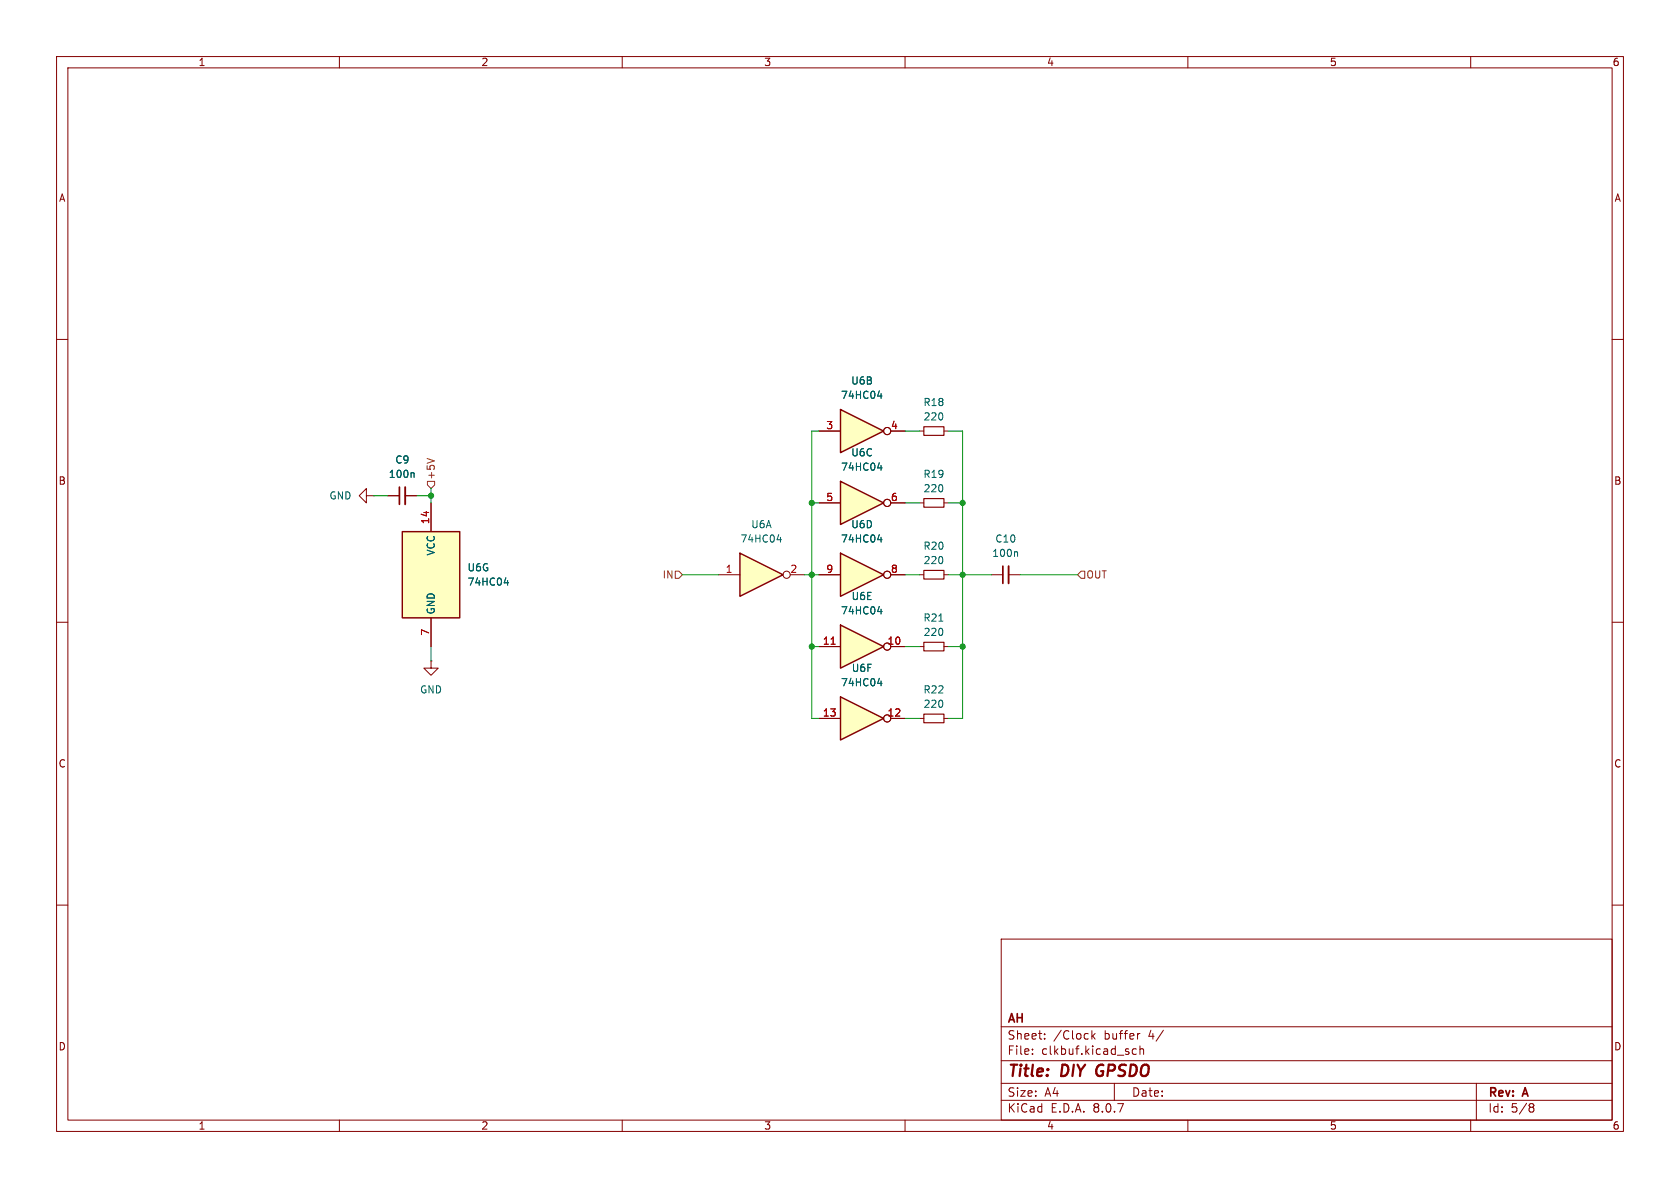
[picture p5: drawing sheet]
<svg xmlns="http://www.w3.org/2000/svg" width="297mm" height="210mm" viewBox="0 0 297 210" stroke-linecap="round" stroke-linejoin="round" font-family="sans-serif">
<g fill="none" stroke="#840000" stroke-width=".18">
<path d="M10 10h277v190h-277zM12 12h273v186h-273zM60 10v2M110 10v2M160 10v2M210 10v2M260 10v2M10 60h2M285 60h2M64.8 87.6v-1.2l-1.3 1.2 1.3 1.3v-1.3h1.2M66 87.6h.1M68.6 87.6h2"/>
<path d="M71.6 87.6h2.1M10 110h2M285 110h2M162.6 127h.7M166.9 127h.7M10 160h2M177 166h108v32h-108zM285 160h2M60 198v2M110 198v2M160 198v2M177 194.5h108"/>
<path d="M177 191.5h108M177 187.5h108M177 181.5h108M182.5 186.3v.1M182.5 185.5v.1M184.7 183.6v.1M184.7 182.8v.1M193 182.2v1.5M193.2 183.1l.4 .6M193.6 182.7l-.6 .6M197 191.5v3M200.9 185.5l-.4-.1-.3 .3v.4l.1 .2h.6"/>
<path d="M201.5 182.7l-.3 .1M201.5 185.5l.2-.1 .4 .1 .1 .9M201.5 184.9v1.5M210 198v2M260 198v2M261 191.5v6.5M270.6 195.1l.4 .1 .2 .2-.3 .3M270.6 195.7h.3M270.9 195.7l.2 .2 .1 .4-.2 .2-.4 .1"/>
</g>
<path d="M194.1 188.5a1.27 1.27 0 0 0 0 1.6" fill="none" stroke="#840000" stroke-width=".4"/>
<path d="M163.3 126.2h3.6v1.6h-3.6z" fill="none" stroke="#840000" stroke-width=".2"/>
<path d="M71.6 86.1v3.1" fill="none" stroke="#840000" stroke-width=".33"/>
<path d="M70.6 86.1v3.1" fill="none" stroke="#840000" stroke-width=".3"/>
<path d="M73 83.6l.2 .1v.7" fill="none" stroke="#006464" stroke-width=".18"/>
<path d="M71.1 94h10.2v15.2h-10.2z" fill="#ffffc2"/>
<path d="M71.1 94h10.2v15.2h-10.2z" fill="none" stroke="#840000" stroke-width=".25"/>
<path d="M76.2 88.9v5.1M76.2 116.8v1.3h1.3l-1.3 1.3-1.3-1.3h1.3M76.2 116.8h.1M76.2 109.2v5.1" fill="none" stroke="#840000" stroke-width=".18"/>
<path d="M89.1 103h.8M89.7 102.6v.8" fill="none" stroke="#006464" stroke-width=".18"/>
<path d="M130.8 97.8l7.6 3.8-7.6 3.8z" fill="#ffffc2"/>
<path d="M130.8 97.8l7.6 3.8-7.6 3.8z" fill="none" stroke="#840000" stroke-width=".25"/>
<g fill="none" stroke="#840000" stroke-width=".18">
<path d="M127 101.6h3.8M139.7 101.6h2.5"/>
<circle cx="139.1" cy="101.6" r=".63"/>
</g>
<path d="M137.4 95.4h.8M138 95v.8" fill="none" stroke="#006464" stroke-width=".18"/>
<path d="M148.6 72.4l7.6 3.8-7.6 3.8z" fill="#ffffc2"/>
<path d="M148.6 72.4l7.6 3.8-7.6 3.8z" fill="none" stroke="#840000" stroke-width=".25"/>
<g fill="none" stroke="#840000" stroke-width=".18">
<path d="M144.8 76.2h3.8M157.5 76.2h2.5"/>
<circle cx="156.8" cy="76.2" r=".63"/>
</g>
<path d="M155.2 70h.7M155.8 69.6v.8" fill="none" stroke="#006464" stroke-width=".18"/>
<path d="M148.6 85.1l7.6 3.8-7.6 3.8z" fill="#ffffc2"/>
<path d="M148.6 85.1l7.6 3.8-7.6 3.8z" fill="none" stroke="#840000" stroke-width=".25"/>
<g fill="none" stroke="#840000" stroke-width=".18">
<path d="M144.8 88.9h3.8M157.5 88.9h2.5"/>
<circle cx="156.8" cy="88.9" r=".63"/>
</g>
<path d="M155.2 82.7h.7M155.8 82.3v.8" fill="none" stroke="#006464" stroke-width=".18"/>
<path d="M148.6 110.5l7.6 3.8-7.6 3.8z" fill="#ffffc2"/>
<path d="M148.6 110.5l7.6 3.8-7.6 3.8z" fill="none" stroke="#840000" stroke-width=".25"/>
<g fill="none" stroke="#840000" stroke-width=".18">
<path d="M144.8 114.3h3.8M157.5 114.3h2.5"/>
<circle cx="156.8" cy="114.3" r=".63"/>
</g>
<path d="M146.9 113.9h.8" fill="none" stroke="#a90000" stroke-width=".18"/>
<path d="M155.2 108.1h.7M155.8 107.7v.8" fill="none" stroke="#006464" stroke-width=".18"/>
<path d="M148.6 123.2l7.6 3.8-7.6 3.8z" fill="#ffffc2"/>
<path d="M148.6 123.2l7.6 3.8-7.6 3.8z" fill="none" stroke="#840000" stroke-width=".25"/>
<g fill="none" stroke="#840000" stroke-width=".18">
<path d="M162.6 114.3h.7M166.9 114.3h.7M144.8 127h3.8M157.5 127h2.5"/>
<circle cx="156.8" cy="127" r=".63"/>
</g>
<path d="M166 109.8h.7M155.2 120.8h.7M155.8 120.4v.8" fill="none" stroke="#006464" stroke-width=".18"/>
<path d="M163.3 113.5h3.6v1.6h-3.6z" fill="none" stroke="#840000" stroke-width=".2"/>
<path d="M148.6 97.8l7.6 3.8-7.6 3.8z" fill="#ffffc2"/>
<path d="M148.6 97.8l7.6 3.8-7.6 3.8z" fill="none" stroke="#840000" stroke-width=".25"/>
<g fill="none" stroke="#840000" stroke-width=".18">
<path d="M144.8 76.2h3.8M157.5 76.2h2.5M162.6 76.2h.7M166.9 76.2h.7M68.6 87.6h2M71.6 87.6h2.1M76.2 88.9v5.1M144.8 88.9h3.8M157.5 88.9h2.5M162.6 88.9h.7M166.9 88.9h.7M76.2 109.2v5.1"/>
<path d="M144.8 101.6h3.8M144.8 114.3h3.8M157.5 101.6h2.5M157.5 114.3h2.5M162.6 101.6h.7M166.9 101.6h.7M175.3 101.6h2M178.3 101.6h2M144.8 127h3.8M157.5 127h2.5"/>
<circle cx="156.8" cy="76.2" r=".63"/>
<circle cx="156.8" cy="88.9" r=".63"/>
<circle cx="156.8" cy="101.6" r=".63"/>
<circle cx="156.8" cy="114.3" r=".63"/>
<circle cx="156.8" cy="127" r=".63"/>
</g>
<g fill="none" stroke="#006464" stroke-width=".18">
<path d="M155.2 70h.7M155.8 69.6v.8M73 83.6l.2 .1v.7M155.2 95.4h.7M155.2 82.7h.7M155.8 82.3v.8M155.8 95v.8M179.7 97.5l.2 .2v.7M89.1 103h.8M89.7 102.6v.8M155.2 108.1h.7M155.8 107.7v.8"/>
<path d="M155.2 120.8h.7M155.8 120.4v.8"/>
</g>
<path d="M163.3 75.4h3.6v1.6h-3.6zM163.3 88.1h3.6v1.6h-3.6zM163.3 100.8h3.6v1.6h-3.6z" fill="none" stroke="#840000" stroke-width=".2"/>
<path d="M178.3 100.1v3" fill="none" stroke="#840000" stroke-width=".33"/>
<path d="M177.3 100.1v3" fill="none" stroke="#840000" stroke-width=".3"/>
<path d="M75.5 81l1.3 .5M75.6 85.1h1.2v.6l-.6 .7-.6-.7zM119.4 101h.6l.6 .6-.6 .6h-.6zM191.1 101h.7v1.2h-.7l-.6-.6z" fill="none" stroke="#725600" stroke-width=".18"/>
<g fill="none" stroke="#009600" stroke-width=".18">
<path d="M144.8 76.2h-1.3v50.8h1.3M160 76.2h2.6M167.6 76.2h2.6v50.8h-2.6M66 87.6h2.6M73.7 87.6h2.5M76.2 86.4v2.5M143.5 88.9h1.3M160 88.9h2.6M167.6 88.9h2.6M76.2 114.3v2.5M120.6 101.6h6.4M142.2 101.6h2.6"/>
<path d="M143.5 114.3h1.3M160 101.6h2.6M160 114.3h2.6M167.6 101.6h7.7M167.6 114.3h2.6M180.3 101.6h10.2M160 127h2.6"/>
</g>
<path d="M146.9 113.9h.8" fill="none" stroke="#a90000" stroke-width=".18"/>
<g fill="#009600" stroke="#009600" stroke-width=".18">
<circle cx="170.2" cy="88.9" r=".46"/>
<circle cx="170.2" cy="101.6" r=".46"/>
<circle cx="170.2" cy="114.3" r=".46"/>
<circle cx="143.5" cy="114.3" r=".46"/>
<circle cx="143.5" cy="88.9" r=".46"/>
<circle cx="143.5" cy="101.6" r=".46"/>
<circle cx="76.2" cy="87.6" r=".46"/>
</g>
<g font-size="2.8" fill="#840000">
<text x="178" y="190.9">Title:</text>
<text x="187.7" y="190.9">DIY</text>
<text x="194.6" y="190.9">GPSDO</text>
</g>
<g font-size="2.1" fill="#840000">
<text x="178" y="184">Sheet:</text>
<text x="178" y="181.2">AH</text>
<text x="186.2" y="184">/Clock</text>
<text x="195.2" y="184">buffer</text>
<text x="203.2" y="184">4/</text>
<text x="178" y="186.7">File:</text>
<text x="184.1" y="186.7">clkbuf.kicad_sch</text>
<text x="178" y="196.9">KiCad</text>
<text x="178" y="194.1">Size:</text>
<text x="184.7" y="194.1">A4</text>
<text x="185.7" y="196.9">E.D.A.</text>
<text x="193.3" y="196.9">8.0.7</text>
<text x="200" y="194.1">Date:</text>
<text x="263" y="194.3">Rev:</text>
<text x="263" y="196.9">Id:</text>
<text x="267.1" y="196.9">5/8</text>
<text x="269.4" y="194.3">A</text>
</g>
<g font-size="1.8" fill="#840000">
<text x="35" y="11.9">1</text>
<text x="85" y="11.9">2</text>
<text x="135" y="11.9">3</text>
<text x="185" y="11.9">4</text>
<text x="235" y="11.9">5</text>
<text x="285" y="11.9">6</text>
<text x="10.3" y="35.9">A</text>
<text x="285.3" y="35.9">A</text>
<text x="10.3" y="85.9">B</text>
<text x="285.3" y="85.9">B</text>
<text x="10.3" y="135.9">C</text>
<text x="285.3" y="135.9">C</text>
<text x="10.3" y="185.9">D</text>
<text x="285.3" y="185.9">D</text>
<text x="35" y="199.9">1</text>
<text x="85" y="199.9">2</text>
<text x="135" y="199.9">3</text>
<text x="185" y="199.9">4</text>
<text x="235" y="199.9">5</text>
<text x="285" y="199.9">6</text>
</g>
<g font-size="1.8" fill="#006464">
<text x="148.6" y="70.7">74HC04</text>
<text x="150.4" y="68.2">U6B</text>
<text x="163.2" y="72">R18</text>
<text x="163.2" y="74.5">220</text>
<text x="69.8" y="82.1">C9</text>
<text x="148.6" y="83.4">74HC04</text>
<text x="150.4" y="80.9">U6C</text>
<text x="58.1" y="88.5">GND</text>
<text x="68.6" y="84.7">100n</text>
<text x="163.2" y="84.7">R19</text>
<text x="163.2" y="87.2">220</text>
<text x="132.7" y="93.6">U6A</text>
<text x="150.4" y="93.6">U6D</text>
<text x="77.1" y="98.3" transform="rotate(-90 77.1 98.3)">VCC</text>
<text x="82.6" y="101.2">U6G</text>
<text x="130.8" y="96.1">74HC04</text>
<text x="148.6" y="96.1">74HC04</text>
<text x="163.2" y="97.4">R20</text>
<text x="163.2" y="99.9">220</text>
<text x="175.3" y="98.7">100n</text>
<text x="175.9" y="96.1">C10</text>
<text x="82.6" y="103.7">74HC04</text>
<text x="150.5" y="106.3">U6E</text>
<text x="77.1" y="108.7" transform="rotate(-90 77.1 108.7)">GND</text>
<text x="148.6" y="108.8">74HC04</text>
<text x="163.2" y="110.1">R21</text>
<text x="163.2" y="112.6">220</text>
<text x="150.5" y="119">U6F</text>
<text x="74.2" y="122.8">GND</text>
<text x="148.6" y="121.5">74HC04</text>
<text x="163.2" y="122.8">R22</text>
<text x="163.2" y="125.3">220</text>
</g>
<g font-size="1.8" fill="#a90000">
<text x="146" y="75.9">3</text>
<text x="157.4" y="75.9">4</text>
<text x="146" y="88.6">5</text>
<text x="157.4" y="88.6">6</text>
<text x="75.9" y="92.8" transform="rotate(-90 75.9 92.8)">14</text>
<text x="128.2" y="101.3">1</text>
<text x="139.6" y="101.3">2</text>
<text x="146" y="101.3">9</text>
<text x="157.4" y="101.3">8</text>
<text x="75.9" y="112.5" transform="rotate(-90 75.9 112.5)">7</text>
<text x="145.4" y="114">11</text>
<text x="156.8" y="114">10</text>
<text x="145.4" y="126.7">13</text>
<text x="156.8" y="126.7">12</text>
</g>
<g font-size="1.8" fill="#725600">
<text x="77.1" y="84.9" transform="rotate(-90 77.1 84.9)">+5V</text>
<text x="117.1" y="102.5">IN</text>
<text x="192" y="102.5">OUT</text>
</g>
</svg>
